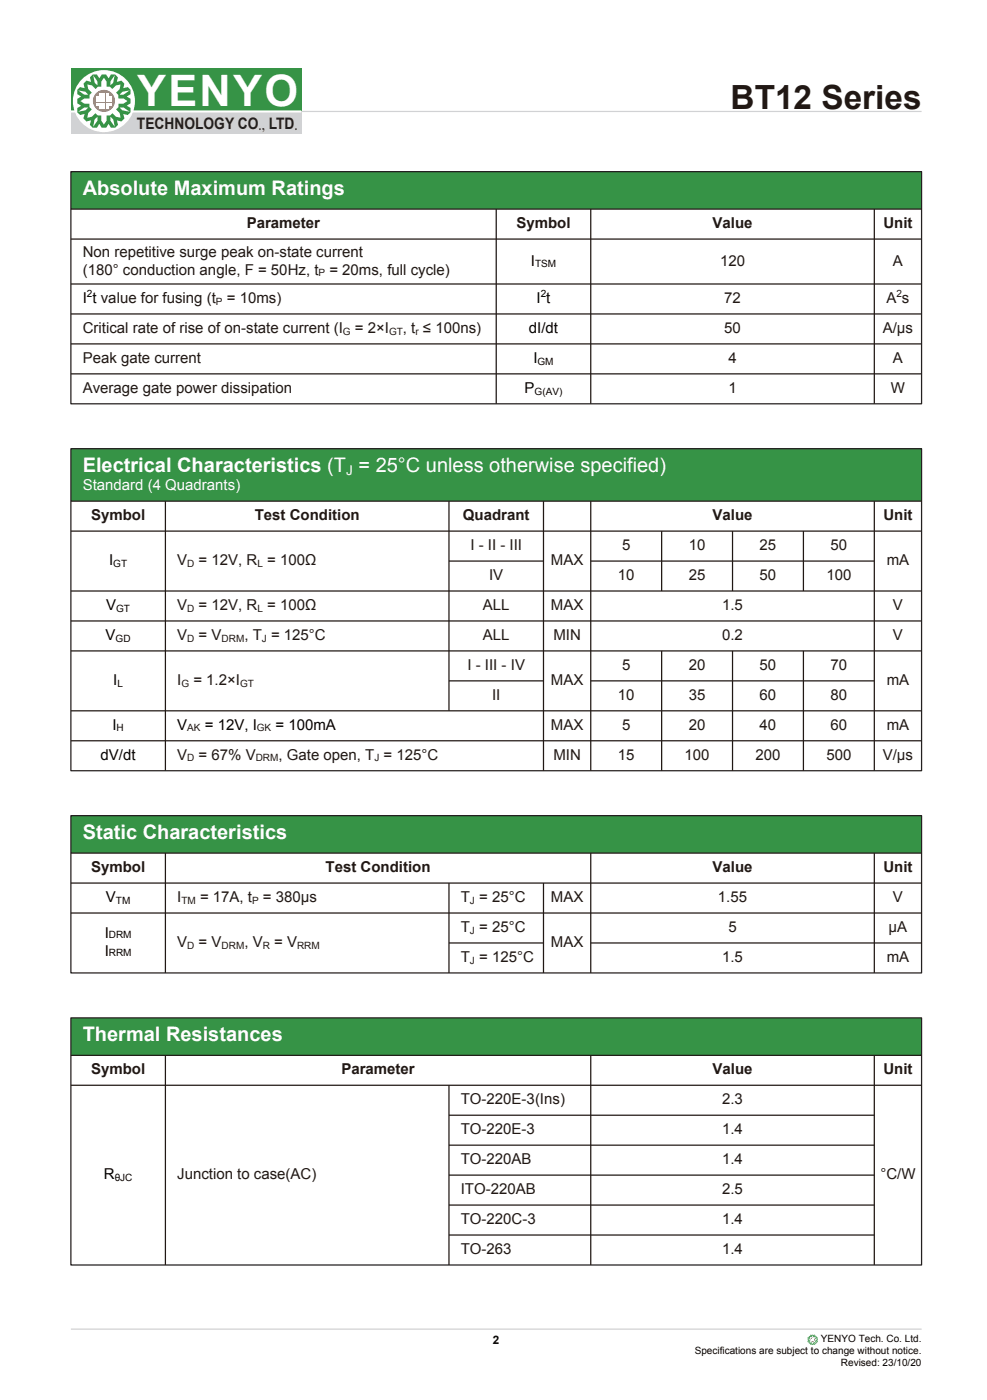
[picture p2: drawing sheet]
<svg xmlns="http://www.w3.org/2000/svg" width="209mm" height="296mm" viewBox="0 0 209 296" stroke-linecap="round" stroke-linejoin="round" font-family="sans-serif">
<path d="M15 281.3h180" fill="none" stroke="#d1d2d4" stroke-width=".26"/>
<circle cx="172" cy="283.6" r="1.25" fill="#fff"/>
<circle cx="172" cy="283.6" r=".44" fill="#e46c29"/>
<g fill="#fff">
<path d="M171.7 283.4v.1z"/>
<path d="M171.7 283.5v.1z"/>
<path d="M171.8 283.3l.1 .1z"/>
<path d="M171.8 283.4l.1 .1z"/>
<path d="M171.8 283.5l.1 .1z"/>
<path d="M171.8 283.7h.1z"/>
<path d="M171.8 283.8l.1 .1z"/>
<path d="M171.9 283.3l.1 .1z"/>
<path d="M171.9 283.4l.1 .1z"/>
<path d="M171.9 283.5l.1 .1z"/>
<path d="M171.9 283.7h.1z"/>
<path d="M171.9 283.8l.1 .1z"/>
<path d="M172 283.3l.1 .1z"/>
<path d="M172 283.4l.1 .1z"/>
<path d="M172 283.5l.1 .1z"/>
<path d="M172 283.7h.1z"/>
<path d="M172 283.8l.1 .1z"/>
<path d="M172.2 283.4l.1 .1z"/>
<path d="M172.2 283.5l.1 .1z"/>
<path d="M172.2 283.7h.1z"/>
</g>
<path d="M172.7 283.2h.3l-.4 .1zM171.3 282.9l.3 .2 .2-.1 .2-.4 .1 .4 .2 .1 .3-.2-.2 .3 .1 .3 .4 .1-.4 .1-.1 .2 .2 .4-.3-.2-.2 .1-.1 .3-.2-.3-.2-.1-.3 .2 .2-.4-.1-.2-.4-.1 .4-.1 .1-.3zM172.6 283.8l.4 .2zM172.2 284.2l.2 .4zM171.6 284.3l.1-.1-.2 .4zM170.9 284l.4-.2zM170.9 283.2l.4 .1zM171.5 282.5l.2 .5zM172.4 282.5l-.2 .5zM171.3 282.8l-.1 .3h-.3l.1 .3-.1 .1 .1 .3-.1 .2 .3 .1-.1 .2 .3 .1 .1 .3 .3-.2 .1 .2 .2-.2 .3 .2 .1-.3 .3-.1-.1-.2 .3-.1-.1-.2 .1-.3-.1-.1 .1-.3h-.3v-.3h-.2l-.1-.3-.3 .2-.1-.2-.2 .2-.3-.2-.1 .3z" fill="#369346"/>
<path d="M15 23.6h180" fill="none" stroke="#d1d2d4" stroke-width=".26"/>
<path d="M15 14.4h48.7v9.2h-48.7z" fill="#369346"/>
<path d="M15 23.6h48.7v4.8h-48.7z" fill="#d1d2d4"/>
<path d="M15 23.6h48.7" fill="none" stroke="#fff" stroke-width=".45"/>
<circle cx="22" cy="21.4" r="6.6" fill="#fff"/>
<circle cx="22" cy="21.4" r="2.33" fill="#e46c29"/>
<g fill="#fff">
<path d="M20.4 20.4h.5v.5h-.5z"/>
<path d="M20.4 21.1h.5v.5h-.5z"/>
<path d="M20.4 21.8h.5v.5h-.5z"/>
<path d="M21.1 19.8h.4v.4h-.4z"/>
<path d="M21.1 20.4h.4v.5h-.4z"/>
<path d="M21.1 21.1h.4v.5h-.4z"/>
<path d="M21.1 21.8h.4v.5h-.4z"/>
<path d="M21.1 22.5h.4v.4h-.4z"/>
<path d="M21.8 19.8h.4v.4h-.4z"/>
<path d="M21.8 20.4h.4v.5h-.4z"/>
<path d="M21.8 21.1h.4v.5h-.4z"/>
<path d="M21.8 21.8h.4v.5h-.4z"/>
<path d="M21.8 22.5h.4v.4h-.4z"/>
<path d="M22.5 19.8h.4v.4h-.4z"/>
<path d="M22.5 20.4h.4v.5h-.4z"/>
<path d="M22.5 21.1h.4v.5h-.4z"/>
<path d="M22.5 21.8h.4v.5h-.4z"/>
<path d="M22.5 22.5h.4v.4h-.4z"/>
<path d="M23.1 20.4h.5v.5h-.5z"/>
<path d="M23.1 21.1h.5v.5h-.5z"/>
<path d="M23.1 21.8h.5v.5h-.5z"/>
</g>
<path d="M25.9 19.4l1.5-.3-1.3 .9h-.8zM18.5 17.9l1 .2 .7 .7 .5-.5h.7v-1l.6-.8 .5 .8v1h.8l.5 .5 .7-.7 1-.2-.2 1-.7 .7 .4 .5v.8h1.2l.8 .5-.9 .6h-1v.7l-.5 .5 .7 .7 .2 1-1-.2-.7-.7-.5 .4h-.7v1.2l-.6 .8-.6-.8v-1.2h-.7l-.5-.4-.8 .7-.9 .2 .2-1 .7-.7-.5-.5v-.7h-1l-.9-.6 .8-.5h1.1v-.8l.5-.5-.7-.7zM25.3 22.8h.9l1.3 .9-1.6-.4zM23.4 24.7l.6 .6 .3 1.5-.9-1.3zM20 25.3l.6-.6v.8l-.9 1.3zM16.5 23.7l1.3-.9h.9l-.6 .5zM16.5 19.1l1.6 .3 .6 .6h-.9zM19.7 15.9l.9 1.3v.9l-.6-.6zM24.3 15.9l-.4 1.6-.5 .6v-.9zM18.3 17.1l-.6 .6 .2 1-1-.3-.5 .6v.9l.8 .5-.8 .5v1l.8 .5-.8 .5v.9l.5 .6 1-.3-.3 1 .7 .6 .9-.2-.2 .9 .6 .6h.9l.5-.8 .5 .8h1l.5-.8 .5 .8h.9l.6-.6-.3-.9 1 .2 .6-.6-.2-1 .9 .3 .6-.6v-.9l-.8-.5 .8-.5v-1l-.8-.5 .8-.5v-.9l-.6-.6-.9 .3 .2-1-.6-.6-1 .2 .2-.9-.5-.6h-.9l-.5 .8-.5-.8h-1l-.5 .8-.5-.8h-.9l-.6 .6 .3 .9z" fill="#369346"/>
<path d="M15 95h180v11.1h-180z" fill="#369346"/>
<g fill="none" stroke="#211814" stroke-width=".26">
<path d="M15 112.4h180M15 106.1h180M35 106.1v57M95 106.1v44.4M95 118.8h20M115 106.1v57M125 106.1v57M125 118.8h60M140 112.4v12.7M155 112.4v12.7M170 112.4v12.7M185 106.1v57"/>
<path d="M15 125.1h180M15 131.4h180M15 137.8h180M140 137.8v25.3M155 137.8v25.3M170 137.8v25.3M15 150.5h180M15 156.8h180M95 144.1h20M125 144.1h60"/>
</g>
<path d="M15 95h180v68.1h-180z" fill="none" stroke="#231f20" stroke-width=".26"/>
<path d="M15 172.7h180v7.9h-180z" fill="#369346"/>
<path d="M15 180.6h180M15 186.9h180M15 193.3h180M35 180.6v25.3M95 186.9v19M95 199.6h20M115 186.9v19M125 180.6v25.3M125 199.6h70M185 180.6v25.3" fill="none" stroke="#211814" stroke-width=".26"/>
<path d="M15 172.7h180v33.2h-180z" fill="none" stroke="#231f20" stroke-width=".26"/>
<path d="M15 215.4h180v8h-180z" fill="#369346"/>
<path d="M15 223.4h180M15 229.7h180M35 223.4v44.4M95 229.7v38.1M95 236.1h90M125 223.4v44.4M185 223.4v44.4M95 255.1h90M95 242.4h90M95 248.7h90M95 261.4h90" fill="none" stroke="#211814" stroke-width=".26"/>
<path d="M15 215.4h180v52.4h-180z" fill="none" stroke="#231f20" stroke-width=".26"/>
<path d="M15 36.3h180v8h-180z" fill="#369346"/>
<path d="M15 50.6h180M15 44.3h180M105 44.3v41.2M125 44.3v41.2M185 44.3v41.2M15 66.5h180M15 72.8h180M15 79.1h180M15 60.1h180" fill="none" stroke="#211814" stroke-width=".26"/>
<path d="M15 36.3h180v49.2h-180z" fill="none" stroke="#231f20" stroke-width=".26"/>
<text font-size="9.2" fill="#fff" x="29" y="22.4">YENYO</text>
<text font-size="7.1" fill="#211814" x="154.6" y="23">BT12 Series</text>
<g font-size="4.2" fill="#fff">
<text x="17.5" y="41.3">Absolute Maximum Ratings</text>
<text x="17.5" y="99.9">Electrical Characteristics (T = 25°C unless otherwise specified)</text>
<text x="17.5" y="177.6">Static Characteristics</text>
<text x="17.5" y="220.4">Thermal Resistances</text>
</g>
<text font-size="3.4" fill="#231f20" x="29" y="27.2">TECHNOLOGY CO., LTD.</text>
<g font-size="3.2" fill="#211814">
<text x="52.2" y="48.2">Parameter</text>
<text x="109.3" y="48.2">Symbol</text>
<text x="150.8" y="48.2">Value</text>
<text x="186.9" y="48.2">Unit</text>
<text x="17.5" y="54.3">Non repetitive surge peak on-state current</text>
<text x="17.5" y="58.1">(180° conduction angle, F = 50Hz, t</text>
<text x="69.7" y="58.1">= 20ms, full cycle)</text>
<text x="152.4" y="56.2">120</text>
<text x="188.9" y="56.2">A</text>
<text x="48" y="64.1">= 10ms)</text>
<text x="153.2" y="64.1">72</text>
<text x="187.6" y="64.1">A s</text>
<text x="17.5" y="70.5">Critical rate of rise of on-state current (I</text>
<text x="75.1" y="70.5">= 2×I</text>
<text x="85.3" y="70.5">, t ≤ 100ns)</text>
<text x="153.2" y="70.5">50</text>
<text x="186.8" y="70.5">A/μs</text>
<text x="17.5" y="76.8">Peak gate current</text>
<text x="154.1" y="76.8">4</text>
<text x="188.9" y="76.8">A</text>
<text x="17.5" y="83.2">Average gate power dissipation</text>
<text x="154.1" y="83.2">1</text>
<text x="188.5" y="83.2">W</text>
<text x="19.3" y="110">Symbol</text>
<text x="53.9" y="110">Test Condition</text>
<text x="97.9" y="110">Quadrant</text>
<text x="150.8" y="110">Value</text>
<text x="186.9" y="110">Unit</text>
<text x="37.5" y="119.6">V</text>
<text x="42" y="119.6">= 12V, R = 100Ω</text>
<text x="99.5" y="116.4">I - II - III</text>
<text x="116.6" y="119.6">MAX</text>
<text x="131.6" y="116.4">5</text>
<text x="145.7" y="116.4">10</text>
<text x="160.7" y="116.4">25</text>
<text x="175.7" y="116.4">50</text>
<text x="187.6" y="119.6">mA</text>
<text x="103.5" y="122.8">IV</text>
<text x="130.7" y="122.8">10</text>
<text x="145.7" y="122.8">25</text>
<text x="160.7" y="122.8">50</text>
<text x="174.9" y="122.8">100</text>
<text x="37.5" y="129.1">V</text>
<text x="42" y="129.1">= 12V, R = 100Ω</text>
<text x="102.2" y="129.1">ALL</text>
<text x="116.6" y="129.1">MAX</text>
<text x="152.8" y="129.1">1.5</text>
<text x="188.9" y="129.1">V</text>
<text x="37.5" y="135.5">V</text>
<text x="42" y="135.5">= V</text>
<text x="51.7" y="135.5">, T = 125°C</text>
<text x="102.2" y="135.5">ALL</text>
<text x="117.1" y="135.5">MIN</text>
<text x="152.8" y="135.5">0.2</text>
<text x="188.9" y="135.5">V</text>
<text x="98.9" y="141.8">I - III - IV</text>
<text x="131.6" y="141.8">5</text>
<text x="145.7" y="141.8">20</text>
<text x="160.7" y="141.8">50</text>
<text x="175.7" y="141.8">70</text>
<text x="37.5" y="145">I</text>
<text x="40.9" y="145">= 1.2×I</text>
<text x="104.1" y="148.1">II</text>
<text x="116.6" y="145">MAX</text>
<text x="130.7" y="148.1">10</text>
<text x="145.7" y="148.1">35</text>
<text x="160.7" y="148.1">60</text>
<text x="175.7" y="148.1">80</text>
<text x="187.6" y="145">mA</text>
<text x="116.6" y="154.5">MAX</text>
<text x="131.6" y="154.5">5</text>
<text x="145.7" y="154.5">20</text>
<text x="160.7" y="154.5">40</text>
<text x="175.7" y="154.5">60</text>
<text x="187.6" y="154.5">mA</text>
<text x="37.5" y="160.8">V</text>
<text x="42" y="160.8">= 67% V</text>
<text x="58.9" y="160.8">, Gate open, T = 125°C</text>
<text x="117.1" y="160.8">MIN</text>
<text x="130.7" y="160.8">15</text>
<text x="144.9" y="160.8">100</text>
<text x="159.8" y="160.8">200</text>
<text x="174.9" y="160.8">500</text>
<text x="186.8" y="160.8">V/μs</text>
<text x="19.3" y="184.5">Symbol</text>
<text x="68.9" y="184.5">Test Condition</text>
<text x="150.8" y="184.5">Value</text>
<text x="186.9" y="184.5">Unit</text>
<text x="37.5" y="190.9">I</text>
<text x="42.3" y="190.9">= 17A, t</text>
<text x="55.6" y="190.9">= 380μs</text>
<text x="97.5" y="190.9">T = 25°C</text>
<text x="116.6" y="190.9">MAX</text>
<text x="151.9" y="190.9">1.55</text>
<text x="188.9" y="190.9">V</text>
<text x="97.5" y="197.3">T = 25°C</text>
<text x="154.1" y="197.3">5</text>
<text x="188" y="197.3">μA</text>
<text x="37.5" y="200.4">V</text>
<text x="42" y="200.4">= V</text>
<text x="51.7" y="200.4">, V</text>
<text x="58" y="200.4">= V</text>
<text x="97.5" y="203.6">T = 125°C</text>
<text x="116.6" y="200.4">MAX</text>
<text x="152.8" y="203.6">1.5</text>
<text x="187.6" y="203.6">mA</text>
<text x="19.3" y="227.3">Symbol</text>
<text x="72.2" y="227.3">Parameter</text>
<text x="150.8" y="227.3">Value</text>
<text x="186.9" y="227.3">Unit</text>
<text x="97.5" y="233.7">TO-220E-3(Ins)</text>
<text x="152.8" y="233.7">2.3</text>
<text x="97.5" y="240.1">TO-220E-3</text>
<text x="152.8" y="240.1">1.4</text>
<text x="37.5" y="249.6">Junction to case(AC)</text>
<text x="97.5" y="246.4">TO-220AB</text>
<text x="152.8" y="246.4">1.4</text>
<text x="186.3" y="249.6">°C/W</text>
<text x="97.5" y="252.8">ITO-220AB</text>
<text x="152.8" y="252.8">2.5</text>
<text x="97.5" y="259.1">TO-220C-3</text>
<text x="152.8" y="259.1">1.4</text>
<text x="97.5" y="265.4">TO-263</text>
<text x="152.8" y="265.4">1.4</text>
</g>
<g font-size="3.2" fill="#030303">
<text x="112.3" y="56.2">I</text>
<text x="17.5" y="64.1">I t value for fusing (t</text>
<text x="113.5" y="64.1">I t</text>
<text x="111.9" y="70.5">dI/dt</text>
<text x="112.9" y="76.8">I</text>
<text x="111" y="83.2">P</text>
<text x="23.1" y="119.6">I</text>
<text x="22.5" y="129.1">V</text>
<text x="22.4" y="135.5">V</text>
<text x="24" y="145">I</text>
<text x="23.8" y="154.5">I</text>
<text x="37.5" y="154.5">V</text>
<text x="43.3" y="154.5">= 12V, I</text>
<text x="58.3" y="154.5">= 100mA</text>
<text x="21.3" y="160.8">dV/dt</text>
<text x="22.4" y="190.9">V</text>
<text x="22.1" y="198.5">I</text>
<text x="22.1" y="202.3">I</text>
<text x="22" y="249.6">R</text>
</g>
<text font-size="3.2" fill="#fff" x="17.5" y="103.7">Standard (4 Quadrants)</text>
<text font-size="2.8" fill="#fff" x="73.3" y="100.6">J</text>
<text font-size="2.5" fill="#030303" x="104.3" y="284.5">2</text>
<g font-size="2.1" fill="#211814">
<text x="67.4" y="58.5">P</text>
<text x="45.7" y="64.5">P</text>
<text x="189.7" y="62.9">2</text>
<text x="72.6" y="70.8">G</text>
<text x="82.3" y="70.8">GT</text>
<text x="87.9" y="70.8">r</text>
<text x="39.6" y="120">D</text>
<text x="54.5" y="120">L</text>
<text x="39.6" y="129.5">D</text>
<text x="54.5" y="129.5">L</text>
<text x="39.6" y="135.8">D</text>
<text x="46.9" y="135.8">DRM</text>
<text x="55.4" y="135.8">J</text>
<text x="38.4" y="145.3">G</text>
<text x="50.8" y="145.3">GT</text>
<text x="39.6" y="154.8">AK</text>
<text x="54.4" y="154.8">GK</text>
<text x="39.6" y="161.2">D</text>
<text x="54.1" y="161.2">DRM</text>
<text x="79.2" y="161.2">J</text>
<text x="38.4" y="191.3">TM</text>
<text x="53.4" y="191.3">P</text>
<text x="99.4" y="191.3">J</text>
<text x="99.4" y="197.6">J</text>
<text x="39.6" y="200.8">D</text>
<text x="46.9" y="200.8">DRM</text>
<text x="55.6" y="200.8">R</text>
<text x="62.8" y="200.8">RRM</text>
<text x="99.4" y="204">J</text>
</g>
<g font-size="2.1" fill="#030303">
<text x="113.2" y="56.6">TSM</text>
<text x="18.4" y="62.9">2</text>
<text x="114.4" y="62.9">2</text>
<text x="113.7" y="77.2">GM</text>
<text x="113.1" y="83.5">G(AV)</text>
<text x="24" y="120">GT</text>
<text x="24.6" y="129.5">GT</text>
<text x="24.5" y="135.8">GD</text>
<text x="24.9" y="145.3">L</text>
<text x="24.7" y="154.8">H</text>
<text x="24.5" y="191.3">TM</text>
<text x="23" y="198.5">DRM</text>
<text x="23" y="202.3">RRM</text>
<text x="24.3" y="249.9">θJC</text>
<text x="147" y="286.7">Specifications are subject to change without notice.</text>
<text x="173.7" y="284.1">YENYO Tech. Co. Ltd.</text>
<text x="177.9" y="289.2">Revised: 23/10/20</text>
</g>
</svg>
